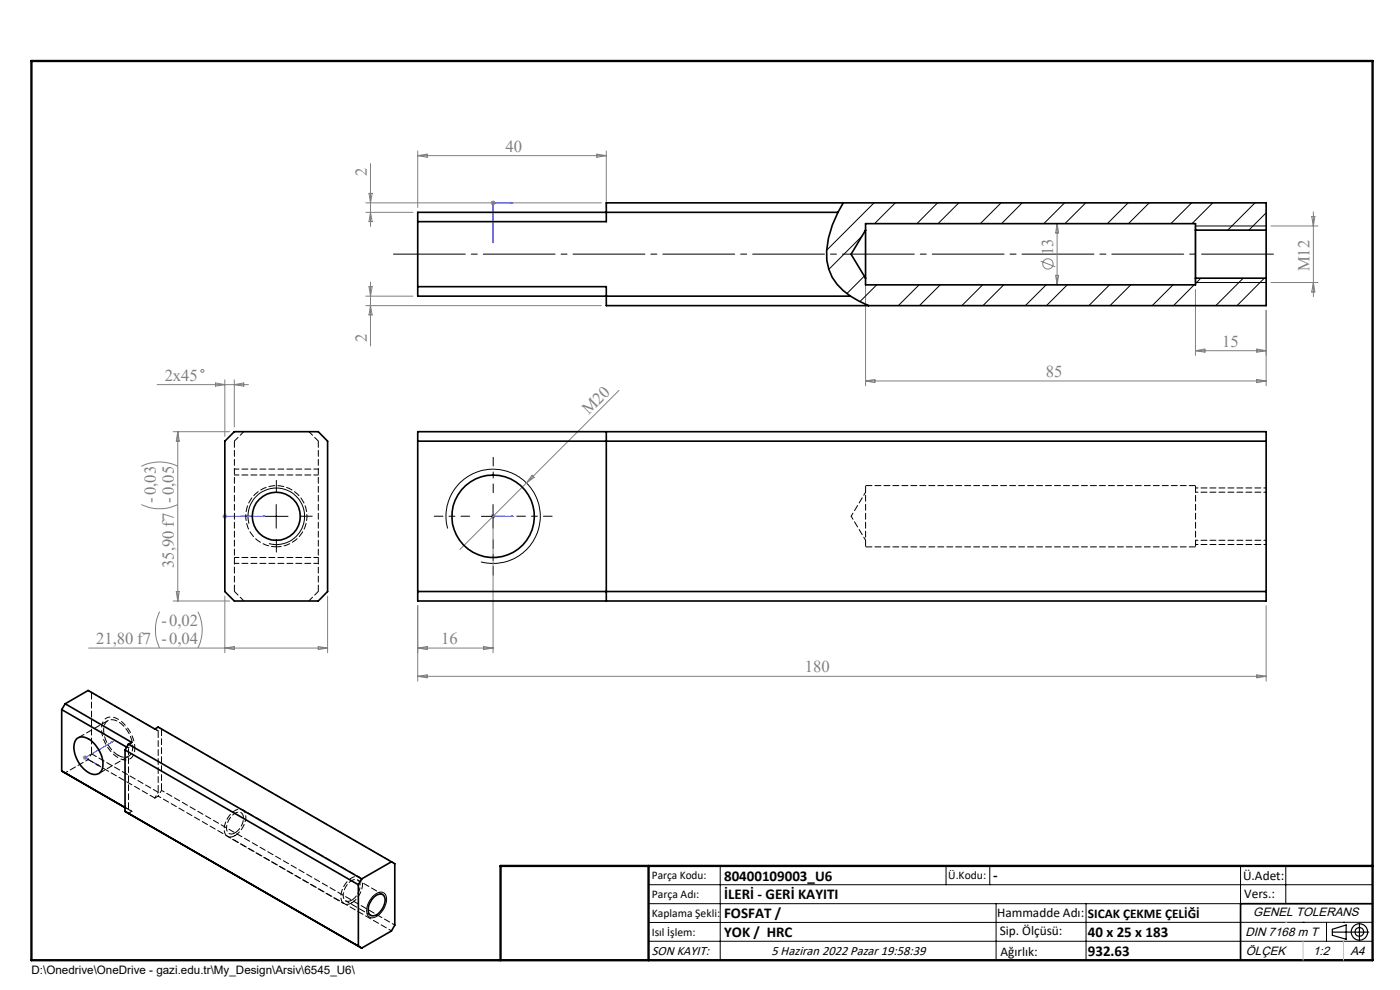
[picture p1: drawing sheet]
<svg xmlns="http://www.w3.org/2000/svg" width="297mm" height="210mm" viewBox="0 0 297 210" stroke-linecap="round" stroke-linejoin="round" font-family="sans-serif">
<g fill="none" stroke="#808080" stroke-width=".21">
<path d="M78.6 34.7v13.3M88.6 32v12M88.6 33l2-.3v.7zM88.6 33h40M126.6 32.7l2 .3-2 .4zM128.6 32v12M77.6 43h50M77.6 45h10M78.3 41h.7l-.4 2zM78.6 45l.4 2h-.7zM78.6 59.8v13.6M104.2 42.7l.8 .7"/>
<path d="M104.6 42.5v1M105 42.7l-.8 .7M220.8 55.4l3.1 1.2M223.9 58.4h.7l-.3 2zM224.3 47.4v13M224.3 47.4l.3 2h-.7zM269.6 59.9h10M269.6 47.9h10M278.3 45.9h.6l-.3 2zM278.6 44.9v18M278.6 59.9l.3 2h-.6zM77.6 64.8h50"/>
<path d="M77.6 62.8h10M78.3 60.8h.7l-.4 2zM78.6 64.8l.4 2h-.7zM183.6 60v21.8M253.6 61.4v14M253.6 74.4h15M253.6 74.4l2-.4v.7zM266.6 74l2 .4-2 .3zM268.6 65.8v16M30 98.9a8.6 8.6 0 0 1 7.7 0M33.3 81.6h19.4M36.7 91.6h12"/>
<path d="M37.7 91.6v35.9M37.7 91.6l.3 2h-.6zM45.7 81.2l2 .4-2 .3zM47.7 80.6v12M49.7 80.6v10M49.7 81.6l2-.4v.7zM131.3 82.8l-33.8 33.8M183.6 80.8h85M183.6 80.8l2-.3v.7zM266.6 80.5l2 .3-2 .4zM30 107a8.9 8.9 0 0 0 7.7 0M47.2 109.5h1"/>
<path d="M47.3 109.2l.7 .7M47.7 109v1M48 109.2l-.7 .7M104.1 109.5h1M104.2 109.2l.8 .7M104.6 109v1M104.6 110.5v28M112.9 100.8l.4 .5-1.6 1.1zM18.8 137.5h50.7M33.9 129.7a8.9 8.9 0 0 0 0 7.8M36.7 127.5h12M37.4 125.5h.6l-.3 2z"/>
<path d="M42 129.7a8.6 8.6 0 0 1 0 7.8M47.7 126.5v12M47.7 137.5l2-.3v.6zM67.5 137.2l2 .3-2 .3zM69.5 126.5v12M88.6 128.5v16M88.6 137.5h16M88.6 137.5l2-.3v.6zM102.6 137.2l2 .3-2 .3zM268.6 128.5v16M88.6 143.5l2-.4v.7zM88.6 143.5h180"/>
<path d="M266.6 143.1l2 .4-2 .3zM17.6 160.7h1M17.7 160.4l.7 .7M18.1 160.2v1M18.4 160.4l-.7 .7"/>
<circle cx="222.3" cy="56" r="1.1"/>
<circle cx="42.9" cy="78.7" r=".31"/>
</g>
<g fill="none" stroke="#000" stroke-width=".21">
<path d="M253.6 47.9h15M253.6 59.9h15M52.8 111.1a6 6 0 0 1 5.3-7.6 6 6 0 0 1 6.5 6.5 6 6 0 0 1-7.6 5.3M56.1 109.5h5M58.6 107v5M95 112.1a10 10 0 0 1 8.8-12.5 10 10 0 0 1 10.8 10.8 10 10 0 0 1-12.6 8.8M102.1 109.5h5M104.6 107v5M79.1 190.2l.3-.3a1.41 1.41 0 0 1 1.5-.7 1.41 1.41 0 0 1 1.1 1.1 4.3 4.3 0 0 1-2.9 4.4 1.31 1.31 0 0 1-1.3-1.7l.4-1.5zM137.6 187.7h153.6M137.6 191.7h153.6M137.6 199.7h153.6"/>
<path d="M152.8 183.7v20M200.7 183.7v4M210 183.7v4M211.3 191.7v12M230.4 191.7v12M263.2 183.7v20M272.8 183.7v8M276.4 195.6h.1M281.4 195.6v4.1M285 195.6h.1M291.2 195.6l-153.6 .1"/>
</g>
<g fill="none" stroke="#000" stroke-width=".25">
<path d="M253.6 47.9v12M282.6 197.7h7.8M282.6 197.1l3-.9v3l-3-.8zM288.4 195.8v3.8M106.2 203.7h185"/>
<circle cx="288.4" cy="197.7" r="1.74"/>
<circle cx="288.4" cy="197.7" r=".93"/>
</g>
<path d="M28.6 158.7a7.2 7.2 0 0 0-4.7-6.6 2.06 2.06 0 0 0-2.4 2.5 7.2 7.2 0 0 0 4.8 6.6 2.06 2.06 0 0 0 2.3-2.5" fill="none" stroke="#000" stroke-width=".21" stroke-dasharray="1.3 .6" stroke-dashoffset=".4" stroke-linecap="butt"/>
<g fill="none" stroke="#00f" stroke-width=".21">
<path d="M104.5 51.1h.2l-.1 .4zM108.4 42.9l.4 .1-.4 .1zM108.8 43h-4.2v8.5M47.6 109.5h.2zM47.7 109.5h.1M47.7 109.5h8.5M56.2 109.5h-.4h.4M104.5 109.5h.2zM104.6 109.5h.1M104.6 109.5h4.2M108.8 109.5h-.4h.4M23.7 157.4l.4-.1-.3 .2z"/>
<path d="M24.1 157.3l-6 3.4 3 1.7M20.7 162.3l.1-.1 .3 .2z"/>
</g>
<path d="M99.6 109.5h-7.5M104.6 104.5v-7.5M104.6 114.5v7.5M109.6 109.5h7.5" fill="none" stroke="#000" stroke-width=".21" stroke-dasharray="15.2 1.3 1.3 1.3" stroke-dashoffset="13.4"/>
<path d="M253.6 115.5h15M268.6 103.5h-15" fill="none" stroke="#000" stroke-width=".21" stroke-dasharray="1.3 .6" stroke-dashoffset=".8"/>
<path d="M67.5 99.5h-17.8M49.7 119.5h17.8" fill="none" stroke="#000" stroke-width=".21" stroke-dasharray="1.3 .6" stroke-dashoffset=".3"/>
<path d="M53.6 109.5h-2.6M58.6 104.5v-2.6M58.6 114.5v2.6M63.6 109.5h2.6" fill="none" stroke="#000" stroke-width=".21" stroke-dasharray="15.2 1.3 1.3 1.3"/>
<path d="M83 53.9h187.6" fill="none" stroke="#000" stroke-width=".21" stroke-dasharray="15.2 1.3 1.3 1.3" stroke-dashoffset="-.5"/>
<path d="M291.2 191.7h-28v12" fill="none" stroke="#000" stroke-width=".35"/>
<path d="M6.7 12.9h284.5v190.8h-284.5zM137.6 183.7v20M291.2 183.7h-185v20" fill="none" stroke="#000" stroke-width=".5"/>
<path d="M276.4 199.7v4M285 199.7v4" fill="none" stroke="#c0c0c0" stroke-width=".21"/>
<path d="M272.8 195.6h.1" fill="none" stroke="#c0c0c0" stroke-width=".25"/>
<g fill="#00f">
<path d="M47.6 109.5h.2zM55.8 109.5h.4z"/>
<path d="M20.7 162.3l.1-.1 .3 .2zM23.7 157.4l.4-.1-.3 .2zM108.4 42.9v.2l.4-.1zM104.5 51.1l.1 .4 .1-.4z"/>
<path d="M108.4 109.5h.4zM104.5 109.5h.2z"/>
</g>
<g fill="none" stroke="#000" stroke-width=".35">
<path d="M88.6 47h40v-4h140v5.8M177.8 45a19.1 19.1 0 0 0-2.4 10.2 10.2 10.2 0 0 0 5 7.6M177.8 45h-89.2v17.8h91.8M178.9 43l-1.1 2M183.6 48.8v10.2M183.6 48.8v-1.4h70v1.4M183.6 59v1.4h70v-1.4M183.6 48.8l-3 5.1 3 5.1M253.6 48.8v10.2M253.6 48.8h15M253.6 59h15M268.6 48.8v10.2"/>
<path d="M268.6 59v5.8h-140v-4h-40M180.4 62.8l3.9 2M47.7 93.6l2-2h17.8l2 2v31.9l-2 2h-17.8l-2-2zM88.6 91.6h180v35.9h-180zM88.6 93.6h180M128.6 91.6v35.9M88.6 125.5h180M13.1 150.5l13.8 8M13.1 150.5v13M13.8 149.3l4.9-2.8 14.1 8.1 .7-.4 49.5 28.6M13.8 149.3l14.1 8.2-.7 .4M13.8 149.3l-.7 1.2"/>
<path d="M16.4 156.6a2.87 2.87 0 0 1 3.7 1.2 5.6 5.6 0 0 1 1.4 5.7 1.97 1.97 0 0 1-3 .2 6.6 6.6 0 0 1-2.7-6zM26.5 159.1l49.5 28.6M26.5 159.1v13M27.2 157.9l49.5 28.5M27.2 157.9l-.7 1.2M13.1 163.5l13.4 7.8M13.1 163.5l.7 .5M26.5 172.1l49.5 28.6M26.5 172.1l50.2 29M76 187.7v13M76.7 186.4l-.7 1.3M79.2 190.4a1.38 1.38 0 0 1 2.4-.2 3.5 3.5 0 0 1-2.4 4.1 1.02 1.02 0 0 1-1.1-1.3l.3-1.3z"/>
<path d="M83 182.8l-6.3 3.6M83 182.8l.7 .4v13l-.7 1.3-6.3 3.6M76 200.7l.7 .4"/>
<circle cx="58.6" cy="109.5" r="5.1"/>
<circle cx="104.6" cy="109.5" r="8.7"/>
</g>
<path d="M51.7 91.6l-2 2M67.5 93.6l-2-2M58.6 116a6.5 6.5 0 0 0 5.8-9.4 6.5 6.5 0 0 0-11-1 6.5 6.5 0 0 0 4.1 10.3l1.1 .1M49.7 125.5l2 2M65.5 127.5l2-2" fill="none" stroke="#000" stroke-width=".21" stroke-dasharray="1.3 .6" stroke-dashoffset=".2"/>
<path d="M183.6 103v13M183.6 116h70M253.6 103v13M253.6 103h-70M49.7 125.5v-31.9M67.5 125.5v-31.9M22.9 152.9l-6.3 3.6M21 164.1l6.3-3.7M49.9 176.7a3.6 3.6 0 0 0 1.6-3.9 1.18 1.18 0 0 0-2 0 3.2 3.2 0 0 0-1.1 3.8 1.1 1.1 0 0 0 1.5 .1M74.6 191a3.6 3.6 0 0 0 1.7-3.9 1.18 1.18 0 0 0-2-.1 3.2 3.2 0 0 0-1.2 3.9 1.1 1.1 0 0 0 1.5 .1" fill="none" stroke="#000" stroke-width=".21" stroke-dasharray="1.3 .6" stroke-dashoffset="-.1"/>
<path d="M49.7 118.3h17.8M67.5 100.8h-17.8" fill="none" stroke="#000" stroke-width=".21" stroke-dasharray="1.3 .6" stroke-dashoffset=".3"/>
<path d="M180.6 109.5l3 5.1M183.6 104.4l-3 5.1" fill="none" stroke="#000" stroke-width=".21" stroke-dasharray="1.3 .6" stroke-dashoffset=".5"/>
<path d="M253.6 114.6h15M268.6 104.4h-15M28 172.1l-1.4-.8" fill="none" stroke="#000" stroke-width=".21" stroke-dasharray="1.3 .6" stroke-dashoffset=".8"/>
<path d="M34.3 154.6l49.5 28.6M33.6 168.9l49.5 28.6M48.2 177.4l24.8 14.3M76.2 186.1l-24.7-14.3M83.8 196.2l-49.5-28.5" fill="none" stroke="#000" stroke-width=".21" stroke-dasharray="1.3 .6" stroke-dashoffset=".6"/>
<path d="M19.4 146.9l14.2 8.1M18.7 161.1l14.2 8.2M25.1 160.2a1.91 1.91 0 0 0 2.2 .2 1.91 1.91 0 0 0 .9-2.1 6.3 6.3 0 0 0-4.2-5.6 1.79 1.79 0 0 0-2 2 6.8 6.8 0 0 0 3.1 5.5M33.6 168.1l-14.2-8.2M49.9 177.2a4.5 4.5 0 0 0 2-5 1.64 1.64 0 0 0-2.6 .2 4.5 4.5 0 0 0-1.6 4.4 1.34 1.34 0 0 0 2.2 .4M74.6 191.5a4.5 4.5 0 0 0 2.1-5 1.64 1.64 0 0 0-2.7 .1 4.5 4.5 0 0 0-1.5 4.5 1.34 1.34 0 0 0 2.1 .4" fill="none" stroke="#000" stroke-width=".21" stroke-dasharray="1.3 .6" stroke-dashoffset=".1"/>
<path d="M18.7 146.5l.7 .4M33.6 155l-.7-.4M33.6 154.2l.7 .4M26.6 171.3l.7 .4M27.3 172.5l.7-.4M27.3 171.7l.7 .4M32.9 169.3l.7-.4M73.3 191.1l5.3 3M81.2 189.7l-5.3-3" fill="none" stroke="#000" stroke-width=".21" stroke-dasharray="1.3 .6" stroke-dashoffset=".4"/>
<path d="M27.3 158.7l-.4-.2" fill="none" stroke="#000" stroke-width=".21" stroke-dasharray="1.3 .6"/>
<path d="M19.4 159.9l-.7 1.2M28 157.4l-.7 1.3M18.7 161.1l-4.9 2.8M32.9 169.3l.7-1.2M34.3 167.7l-.7 1.2" fill="none" stroke="#000" stroke-width=".21" stroke-dasharray="1.3 .6" stroke-dashoffset=".7"/>
<path d="M19.4 159.9v-13M27.3 171.7v-13M33.6 168.1v-13.1M34.3 167.7v-13.1" fill="none" stroke="#000" stroke-width=".21" stroke-dasharray="1.3 .6" stroke-dashoffset="-.2"/>
<g fill="none" stroke="#000" stroke-width=".21">
<path d="M182.8 50.1l-7 7M183.3 58.6l-3.6 3.7M185.4 43l-10 10.1M189.9 43l-4.4 4.4M198.9 43l-4.4 4.4M203.4 43l-4.4 4.4M212.4 43l-4.4 4.4M216.9 43l-4.4 4.4M225.8 43l-4.4 4.4M230.3 43l-4.4 4.4M239.3 43l-4.4 4.4M243.8 43l-4.4 4.4"/>
<path d="M252.8 43l-4.4 4.4M254.7 59l-1.1 1.2M257.3 43l-4.4 4.4M263.7 59l-5.8 5.8M266.2 43l-5.7 5.8M268.2 59l-5.8 5.8M268.6 45.1l-3.7 3.7M186 60.4l-3.6 3.6M195 60.4l-4.4 4.4M199.5 60.4l-4.4 4.4M208.5 60.4l-4.5 4.4M212.9 60.4l-4.4 4.4"/>
<path d="M221.9 60.4l-4.4 4.4M226.4 60.4l-4.4 4.4M235.4 60.4l-4.4 4.4M239.9 60.4l-4.4 4.4M248.8 60.4l-4.4 4.4M253.3 60.4l-4.3 4.4"/>
</g>
<g font-size="3.5" fill="#808080">
<text x="107.3" y="32.2">40</text>
<text x="77.8" y="37.3" transform="rotate(-90 77.8 37.3)">2</text>
<text x="223.5" y="54.2" transform="rotate(-90 223.5 54.2)">13</text>
<text x="277.8" y="57.6" transform="rotate(-90 277.8 57.6)">M12</text>
<text x="77.8" y="72.5" transform="rotate(-90 77.8 72.5)">2</text>
<text x="259.3" y="73.5">15</text>
<text x="34.9" y="80.7">2x45</text>
<text x="221.9" y="80">85</text>
<text x="124.9" y="88" transform="rotate(-45 124.9 88)">M20</text>
<text x="33" y="106.6" transform="rotate(-90 33 106.6)">-0,03</text>
<text x="36.9" y="120.5" transform="rotate(-90 36.9 120.5)">35,90 f7 -0,05</text>
<text x="20.4" y="136.6">21,80 f7 -0,04</text>
<text x="34.3" y="132.8">-0,02</text>
<text x="93.6" y="136.6">16</text>
<text x="170.7" y="142.6">180</text>
</g>
<g font-size="3.2">
<text x="153.6" y="186.8">80400109003_U6</text>
<text x="153.6" y="190.8">İLERİ - GERİ KAYITI</text>
<text x="210.7" y="186.6">-</text>
<text x="153.6" y="194.8">FOSFAT /</text>
<text x="153.6" y="198.8">YOK / HRC</text>
<text x="230.8" y="198.7">40 x 25 x 183</text>
<text x="230.8" y="202.8">932.63</text>
</g>
<g font-size="2.8">
<text x="263.7" y="186.7">Ü.Adet:</text>
<text x="263.9" y="190.5">Vers.:</text>
<text x="211.5" y="194.5">Hammadde Adı:</text>
<text x="230.8" y="194.7">SICAK ÇEKME ÇELİĞİ</text>
<text x="138.3" y="202.6">SON KAYIT:</text>
<text x="163.7" y="202.6">5 Haziran 2022 Pazar 19:58:39</text>
<text x="212.1" y="198.4">Sip. Ölçüsü:</text>
<text x="212.2" y="202.7">Ağırlık:</text>
</g>
<g font-size="2.6">
<text x="265.9" y="194.4">GENEL TOLERANS</text>
<text x="264.2" y="198.5">DIN 7168 m T</text>
<text x="264.3" y="202.6">ÖLÇEK</text>
<text x="278.5" y="202.6">1:2</text>
<text x="286.5" y="202.6">A4</text>
</g>
<g font-size="2.5">
<text x="138.3" y="186.4">Parça Kodu:</text>
<text x="138.3" y="190.5">Parça Adı:</text>
<text x="201.2" y="186.5">Ü.Kodu:</text>
<text x="138.3" y="194.5">Kaplama Şekli:</text>
<text x="138.3" y="198.6">Isıl İşlem:</text>
<text x="6.7" y="206.7">D:\Onedrive\OneDrive - gazi.edu.tr\My_Design\Arsiv\6545_U6\</text>
</g>
</svg>
